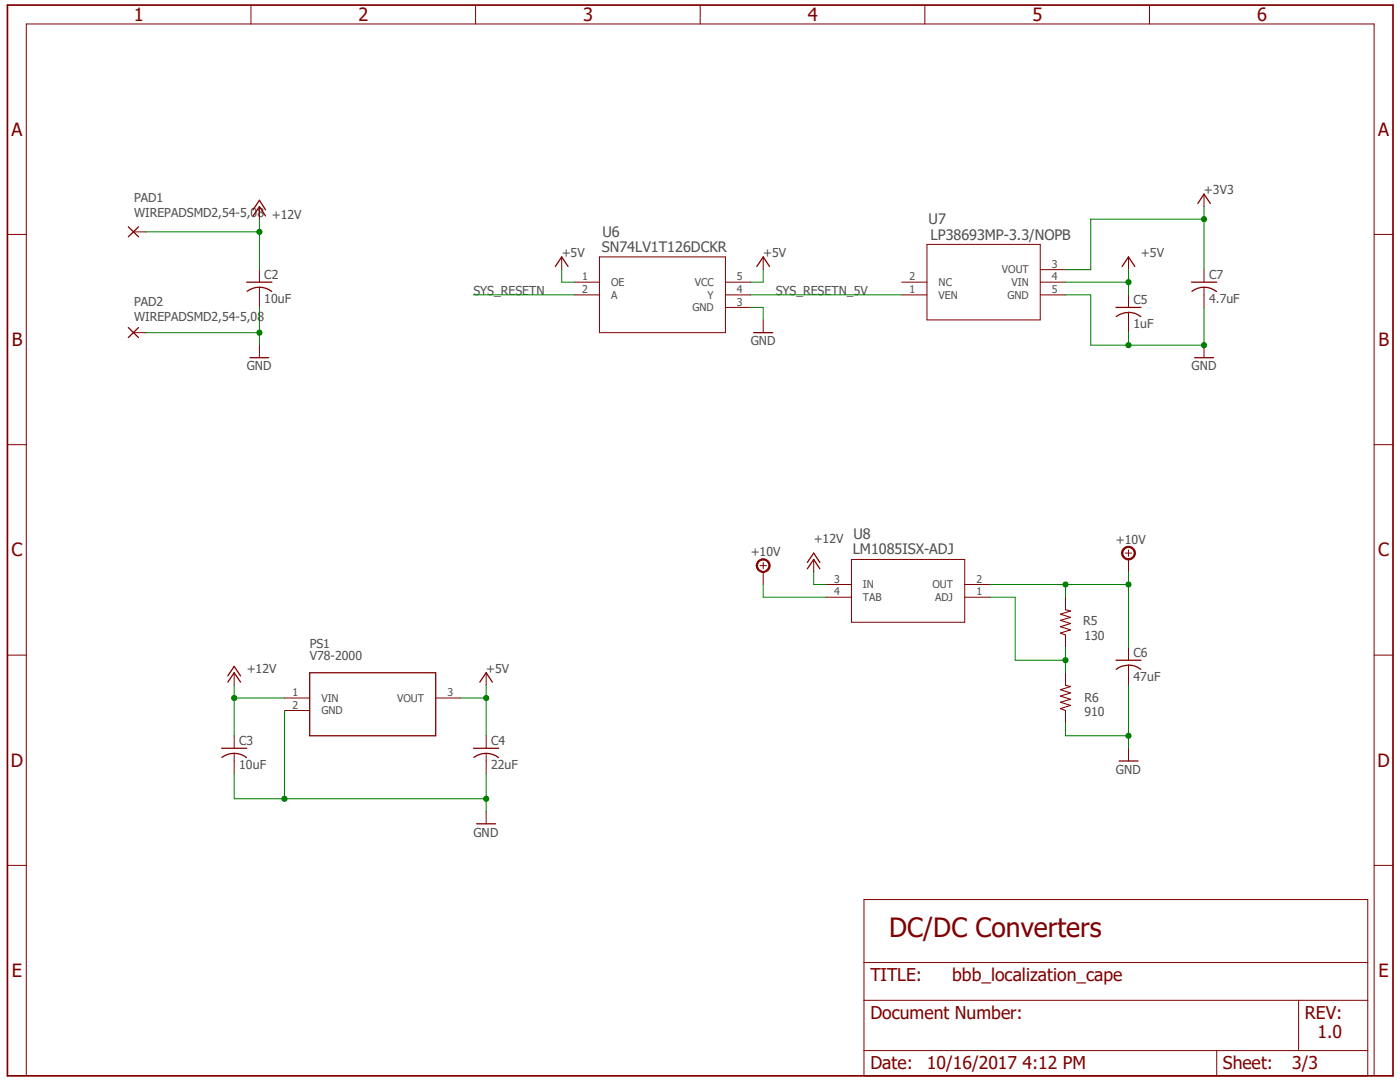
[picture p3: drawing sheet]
<svg xmlns="http://www.w3.org/2000/svg" width="279mm" height="216mm" viewBox="0 0 279 216" stroke-linecap="round" stroke-linejoin="round" font-family="sans-serif">
<path d="M1 .7l277.4 214.5M278.4 .7l-277.4 214.5" fill="none" stroke="#fff" stroke-width=".2"/>
<g fill="none" stroke="#800000" stroke-width=".2">
<path d="M26.6 46.3h2.5M51.8 41.2v2.5M26.6 66.4h2.5M51.8 68.9v2.5M162.4 111.6v2.5M164.9 119.2h5M164.9 116.6h5M169.9 111.6h22.6v12.6h-22.6zM192.5 119.2h5.1M192.5 116.6h5.1M224.6 110.4h1.2M225.2 109.7v1.3"/>
<path d="M225.2 149.3v2.5"/>
</g>
<path d="M25.6 45.3l2 1.9M27.6 45.3l-2 1.9M50.5 43.1l1.3-1.9 1.2 1.9M50.5 41.9l1.3-1.9 1.2 1.9M25.6 65.4l2 2M27.6 65.4l-2 2M49.9 71.4h3.7M161.1 113.5l1.3-1.9 1.2 1.9M161.1 112.2l1.3-1.8 1.2 1.8M223.4 151.8h3.7" fill="none" stroke="#800000" stroke-width=".25"/>
<path d="M224.2 109.5a1.39 1.39 0 0 1 2.2 .1 1.39 1.39 0 0 1-.8 2.1 1.39 1.39 0 0 1-1.8-1.3h.3a1.13 1.13 0 0 1 1.5-1.1 1.13 1.13 0 0 1 .4 1.8 1.13 1.13 0 0 1-1.8-.4l-.1-.3h-.3z" fill-rule="evenodd" fill="#800000"/>
<g fill="none" stroke="#800000" stroke-width=".2">
<path d="M50.1 1v3.8M94.9 1v3.8M139.7 1v3.8M184.6 1v3.8M229.4 1v3.8M240.3 38.7v2.5M1.5 46.8h3.7M51.8 53.8v2.5M51.8 57.3v4M152.3 51.3v2.5M180 58.8h5M180 56.3h5"/>
<path d="M185 48.8h22.6v15h-22.6zM207.6 58.8h5M207.6 56.3h5M207.6 53.8h5M225.2 51.3v2.5M225.2 58.8v2.5M240.3 53.8v2.5M240.3 57.3v4M274.2 46.8h3.8M225.2 62.4v4M240.3 68.9v2.5M1.5 88.7h3.7"/>
<path d="M274.2 88.7h3.8M151.7 112.9h1.3M152.3 112.2v1.3M212.6 119.2v2.5M224.2 109.5a1.39 1.39 0 0 1 2.2 .1 1.39 1.39 0 0 1-.8 2.1 1.39 1.39 0 0 1-1.8-1.3h.3a1.13 1.13 0 0 1 1.5-1.1 1.13 1.13 0 0 1 .4 1.8 1.13 1.13 0 0 1-1.8-.4l-.1-.3h-.3zM225.2 111.6v2.5M1.5 130.7h3.7M46.7 134.2v2.5M56.8 139.3h5M87 139.3h5M97 134.2v2.5M212.6 126.7v2.5"/>
<path d="M212.6 134.2v2.5M225.2 129.2v2.5M225.2 132.7v4M274.2 130.7h3.8M46.7 146.8v2.5M46.7 150.3v4M56.8 141.8h5M97 146.8v2.5M97 150.3v4M212.6 141.8v2.5M1.5 172.7h3.7M97 161.9v2.5"/>
<path d="M172.4 179.5h100.6v35.2h-100.6zM274.2 172.7h3.8M172.4 199.6h100.6M172.4 192.1h100.6M259.2 199.6v10M5.2 214.7v-209.9h269v209.9M172.4 209.6h100.6M242.8 209.6v5.1"/>
</g>
<g fill="none" stroke="#800000" stroke-width=".25">
<path d="M49.2 56.3h5.1M49.3 58.1a4.1 4.1 0 0 1 4.9 .1M151 53.2l1.3-1.9 1.3 1.9M223.9 53.2l1.3-1.9 1.3 1.9M237.8 56.3h5M237.9 58.1a4.1 4.1 0 0 1 4.9 .1M239.1 40.6l1.2-1.9 1.3 1.9M222.7 61.3h5M225.2 62.3a3.8 3.8 0 0 1 2.5 .9M225.2 62.4a4.4 4.4 0 0 0-2.4 .8M238.4 71.4h3.8M45.5 136.1l1.2-1.9 1.3 1.9"/>
<path d="M45.5 134.9l1.2-1.9 1.3 1.9M61.8 134.2h25.2v12.6h-25.2zM95.8 136.1l1.2-1.9 1.3 1.9M222.7 131.7h5M222.8 133.6a4 4 0 0 1 4.9 0M44.2 149.3h5M44.3 151.1a4.1 4.1 0 0 1 4.9 .1M94.5 149.3h5M94.6 151.1a4.1 4.1 0 0 1 4.9 .1M95.1 164.4h3.8"/>
</g>
<path d="M212.6 121.7l1.1 .2-2.1 .7 2.1 .6-2.1 .6 2.1 .6-2.1 .7 2.1 .6-2.1 .6 1 .4M212.6 136.7l1.1 .3-2.1 .6 2.1 .7-2.1 .6 2.1 .6-2.1 .6 2.1 .7-2.1 .6 1 .4" fill="none" stroke="#800000" stroke-width=".21"/>
<path d="M1.5 1h276.5v213.7h-276.5z" fill="none" stroke="#800000" stroke-width=".34"/>
<path d="M151.3 112a1.39 1.39 0 0 1 2.2 .1 1.39 1.39 0 0 1-.8 2.1 1.39 1.39 0 0 1-1.8-1.3h.3a1.13 1.13 0 0 1 1.5-1.1 1.13 1.13 0 0 1 .4 1.8 1.13 1.13 0 0 1-1.8-.4l-.1-.3h-.3z" fill-rule="evenodd" fill="#800000"/>
<path d="M112.1 51.3v2.5M114.6 56.3h5M114.6 58.8h5M119.6 51.3h25.2v15.1h-25.2zM144.8 56.3h5M144.8 58.8h5M144.8 61.3h5M152.3 63.8v2.6M151.3 112a1.39 1.39 0 0 1 2.2 .1 1.39 1.39 0 0 1-.8 2.1 1.39 1.39 0 0 1-1.8-1.3h.3a1.13 1.13 0 0 1 1.5-1.1 1.13 1.13 0 0 1 .4 1.8 1.13 1.13 0 0 1-1.8-.4l-.1-.3h-.3zM152.3 114.1v2.5" fill="none" stroke="#800000" stroke-width=".2"/>
<path d="M110.8 53.2l1.3-1.9 1.3 1.9M150.4 66.4h3.8" fill="none" stroke="#800000" stroke-width=".25"/>
<path d="M197.6 119.2h5v12.5h10M212.6 129.2v5" fill="none" stroke="#008000" stroke-width=".2"/>
<circle cx="212.6" cy="131.7" r=".51" fill="#008000"/>
<g fill="none" stroke="#008000" stroke-width=".2">
<path d="M225.2 136.7v12.6M212.6 144.3v2.5h12.6"/>
<circle cx="212.6" cy="131.7" r=".51"/>
</g>
<circle cx="225.2" cy="146.8" r=".51" fill="#008000"/>
<g fill="none" stroke="#008000" stroke-width=".2">
<path d="M29.1 66.4h22.7M51.8 61.3v7.6"/>
<circle cx="225.2" cy="146.8" r=".51"/>
</g>
<circle cx="51.8" cy="66.4" r=".51" fill="#008000"/>
<g fill="none" stroke="#008000" stroke-width=".2">
<path d="M212.6 58.8h5.1v10.1h22.6v-7.6"/>
<circle cx="51.8" cy="66.4" r=".51"/>
</g>
<circle cx="240.3" cy="68.9" r=".51" fill="#008000"/>
<g fill="none" stroke="#008000" stroke-width=".2">
<path d="M225.2 66.4v2.5"/>
<circle cx="240.3" cy="68.9" r=".51"/>
</g>
<circle cx="225.2" cy="68.9" r=".51" fill="#008000"/>
<g fill="none" stroke="#008000" stroke-width=".2">
<path d="M46.7 154.3v5.1h50.3v-5.1M56.8 141.8v17.6"/>
<circle cx="225.2" cy="68.9" r=".51"/>
</g>
<circle cx="56.8" cy="159.4" r=".51" fill="#008000"/>
<g fill="none" stroke="#008000" stroke-width=".2">
<path d="M97 159.4v2.5"/>
<circle cx="56.8" cy="159.4" r=".51"/>
</g>
<circle cx="97" cy="159.4" r=".51" fill="#008000"/>
<g fill="none" stroke="#008000" stroke-width=".2">
<path d="M29.1 46.3h22.7M51.8 43.7v10.1M149.8 61.3h2.5v2.5"/>
<circle cx="97" cy="159.4" r=".51"/>
</g>
<circle cx="51.8" cy="46.3" r=".51" fill="#008000"/>
<g fill="none" stroke="#008000" stroke-width=".2">
<path d="M162.4 114.1v2.5h2.5M46.7 139.3h10.1M46.7 136.7v10.1"/>
<circle cx="51.8" cy="46.3" r=".51"/>
</g>
<circle cx="46.7" cy="139.3" r=".51" fill="#008000"/>
<g fill="none" stroke="#008000" stroke-width=".2">
<path d="M197.6 116.6h15v2.6"/>
<circle cx="46.7" cy="139.3" r=".51"/>
</g>
<circle cx="212.6" cy="116.6" r=".51" fill="#008000"/>
<g fill="none" stroke="#008000" stroke-width=".2">
<path d="M212.6 116.6h12.6M225.2 114.1v15.1"/>
<circle cx="212.6" cy="116.6" r=".51"/>
</g>
<circle cx="225.2" cy="116.6" r=".51" fill="#008000"/>
<g fill="none" stroke="#008000" stroke-width=".2">
<path d="M152.3 116.6v2.6h12.6M92 139.3h5M97 136.7v10.1"/>
<circle cx="225.2" cy="116.6" r=".51"/>
</g>
<circle cx="97" cy="139.3" r=".51" fill="#008000"/>
<g fill="none" stroke="#008000" stroke-width=".2">
<path d="M212.6 56.3h12.6M225.2 53.8v5"/>
<circle cx="97" cy="139.3" r=".51"/>
</g>
<circle cx="225.2" cy="56.3" r=".51" fill="#008000"/>
<g fill="none" stroke="#008000" stroke-width=".2">
<path d="M112.1 53.8v2.5h2.5M152.3 53.8v2.5h-2.5M240.3 41.2v12.6M240.3 43.7h-22.6v10.1h-5.1"/>
<circle cx="225.2" cy="56.3" r=".51"/>
</g>
<circle cx="240.3" cy="43.7" r=".51" fill="#008000"/>
<g fill="none" stroke="#008000" stroke-width=".2">
<path d="M94.5 58.8h20.1M149.8 58.8h30.2"/>
<circle cx="240.3" cy="43.7" r=".51"/>
</g>
<text font-size="5.3" fill="#800000" x="177.5" y="187">DC/DC Converters</text>
<g font-size="3.6" fill="#800000">
<text x="26.7" y="4.1">1</text>
<text x="71.5" y="4.1">2</text>
<text x="116.4" y="4.1">3</text>
<text x="161.2" y="4.1">4</text>
<text x="206" y="4.1">5</text>
<text x="250.9" y="4.1">6</text>
<text x="2.3" y="27.1">A</text>
<text x="275" y="27.1">A</text>
<text x="2.3" y="69">B</text>
<text x="275.1" y="69">B</text>
<text x="2.3" y="111">C</text>
<text x="275" y="111">C</text>
<text x="2.2" y="153">D</text>
<text x="274.9" y="153">D</text>
<text x="2.4" y="194.9">E</text>
<text x="275.1" y="194.9">E</text>
</g>
<g font-size="3.5" fill="#800000">
<text x="173.7" y="195.8">TITLE:</text>
<text x="190" y="195.8">bbb_localization_cape</text>
<text x="173.7" y="203.4">Document Number:</text>
<text x="260.4" y="203.4">REV:</text>
<text x="262.9" y="207.1">1.0</text>
<text x="173.7" y="213.4">Date:</text>
<text x="185" y="213.4">10/16/2017 4:12 PM</text>
<text x="244.1" y="213.4">Sheet:</text>
<text x="257.9" y="213.4">3/3</text>
</g>
<g font-size="2.9" fill="#505050">
<text x="120.2" y="47.3">U6</text>
<text x="185.3" y="44.8">U7</text>
<text x="185.7" y="47.8">LP38693MP-3.3/NOPB</text>
<text x="120.1" y="50.3">SN74LV1T126DCKR</text>
<text x="170.3" y="107.6">U8</text>
<text x="170.2" y="110.6">LM1085ISX-ADJ</text>
</g>
<g font-size="2.5" fill="#505050">
<text x="26.8" y="40.4">PAD1</text>
<text x="240.3" y="38.7">+3V3</text>
<text x="26.8" y="43.2">WIREPADSMD2,54-5,08 +12V</text>
<text x="112.1" y="51.3">+5V</text>
<text x="152.3" y="51.3">+5V</text>
<text x="227.7" y="51.3">+5V</text>
<text x="52.7" y="55.7">C2</text>
<text x="94.5" y="58.8">SYS_RESETN</text>
<text x="154.8" y="58.8">SYS_RESETN_5V</text>
<text x="241.3" y="55.7">C7</text>
<text x="26.8" y="64.1">WIREPADSMD2,54-5,08</text>
<text x="26.8" y="61">PAD2</text>
<text x="52.7" y="60.5">10uF</text>
<text x="226.2" y="65.5">1uF</text>
<text x="226.2" y="60.7">C5</text>
<text x="241.3" y="60.5">4.7uF</text>
<text x="149.8" y="68.9">GND</text>
<text x="49.2" y="73.9">GND</text>
<text x="237.8" y="73.9">GND</text>
<text x="149.8" y="111">+10V</text>
<text x="162.4" y="108.4">+12V</text>
<text x="222.7" y="108.5">+10V</text>
<text x="216.2" y="124.7">R5</text>
<text x="61.8" y="131.7">V78-2000</text>
<text x="61.8" y="129.2">PS1</text>
<text x="216.4" y="127.7">130</text>
<text x="226.2" y="131.1">C6</text>
<text x="49.2" y="134.2">+12V</text>
<text x="97" y="134.2">+5V</text>
<text x="226.2" y="135.9">47uF</text>
<text x="216.4" y="142.8">910</text>
<text x="216.4" y="140">R6</text>
<text x="47.8" y="148.7">C3</text>
<text x="98" y="148.7">C4</text>
<text x="47.8" y="153.5">10uF</text>
<text x="98" y="153.5">22uF</text>
<text x="222.7" y="154.3">GND</text>
<text x="94.5" y="166.9">GND</text>
</g>
<g font-size="2.1" fill="#505050">
<text x="209.9" y="53.5">3</text>
<text x="116.2" y="56">1</text>
<text x="116.2" y="58.5">2</text>
<text x="122" y="57.1">OE</text>
<text x="122" y="59.6">A</text>
<text x="138.6" y="57.1">VCC</text>
<text x="141.2" y="59.6">Y</text>
<text x="147.1" y="58.5">4</text>
<text x="147.1" y="56">5</text>
<text x="181.5" y="58.5">1</text>
<text x="181.5" y="56">2</text>
<text x="187.3" y="59.6">VEN</text>
<text x="187.3" y="57.1">NC</text>
<text x="199.9" y="54.6">VOUT</text>
<text x="201.1" y="59.6">GND</text>
<text x="201.8" y="57.1">VIN</text>
<text x="209.9" y="56">4</text>
<text x="209.9" y="58.5">5</text>
<text x="138.2" y="62.1">GND</text>
<text x="147.1" y="61">3</text>
<text x="166.5" y="116.3">3</text>
<text x="166.5" y="118.8">4</text>
<text x="172.2" y="117.4">IN</text>
<text x="172.2" y="119.9">TAB</text>
<text x="186.1" y="117.4">OUT</text>
<text x="186.6" y="119.9">ADJ</text>
<text x="194.9" y="118.8">1</text>
<text x="194.9" y="116.3">2</text>
<text x="58.4" y="138.9">1</text>
<text x="58.4" y="141.4">2</text>
<text x="64.1" y="140">VIN</text>
<text x="64.1" y="142.5">GND</text>
<text x="79.2" y="140">VOUT</text>
<text x="89.3" y="138.9">3</text>
</g>
</svg>
